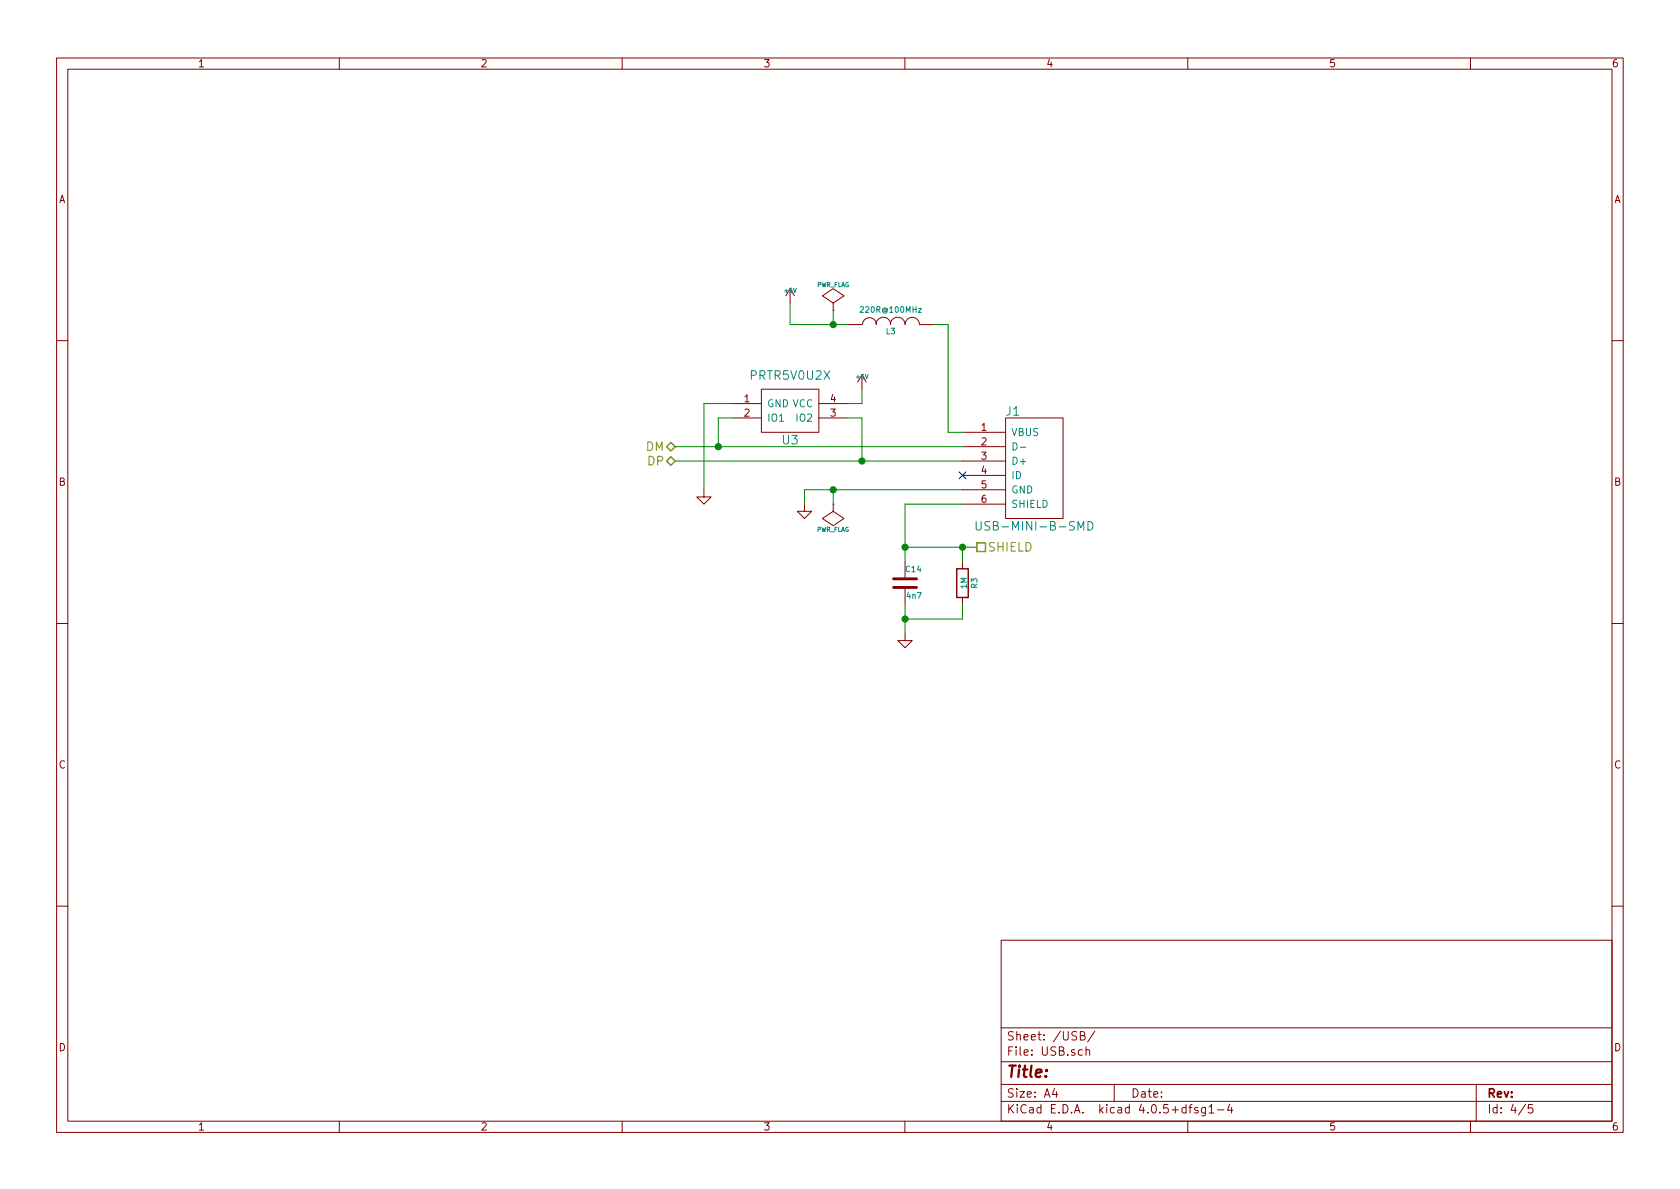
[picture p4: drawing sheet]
EESchema Schematic File Version 2
LIBS:quad-serial-rescue
LIBS:power
LIBS:device
LIBS:transistors
LIBS:conn
LIBS:linear
LIBS:regul
LIBS:74xx
LIBS:cmos4000
LIBS:adc-dac
LIBS:memory
LIBS:xilinx
LIBS:microcontrollers
LIBS:dsp
LIBS:microchip
LIBS:analog_switches
LIBS:motorola
LIBS:texas
LIBS:intel
LIBS:audio
LIBS:interface
LIBS:digital-audio
LIBS:philips
LIBS:display
LIBS:cypress
LIBS:siliconi
LIBS:opto
LIBS:atmel
LIBS:contrib
LIBS:valves
LIBS:FTDI
LIBS:esd_protection
LIBS:usb-connectors
LIBS:quad-serial-cache
EELAYER 25 0
EELAYER END
$Descr A4 11693 8268
encoding utf-8
Sheet 4 5
Title ""
Date ""
Rev ""
Comp ""
Comment1 ""
Comment2 ""
Comment3 ""
Comment4 ""
$EndDescr
$Comp
L C C14
U 1 1
P 6300 4050
AR Path="/56DC42B3" Ref="C14"  Part="1" 
AR Path="/56DC31A0/56DC42B3" Ref="C14"  Part="1" 
F 0 "C14" H 6300 4150 40  0000 L CNN
F 1 "4n7" H 6306 3965 40  0000 L CNN
F 2 "Capacitors_SMD:C_0603_HandSoldering" H 6338 3900 30  0001 C CNN
F 3 "" H 6300 4050 60  0000 C CNN
	1    6300 4050
	1    0    0    -1  
$EndComp
$Comp
L R R3
U 1 1
P 6700 4050
F 0 "R3" V 6780 4050 40  0000 C CNN
F 1 "1M" V 6707 4051 40  0000 C CNN
F 2 "Resistors_SMD:R_0603_HandSoldering" V 6630 4050 30  0001 C CNN
F 3 "" H 6700 4050 30  0000 C CNN
	1    6700 4050
	1    0    0    -1  
$EndComp
$Comp
L GND #PWR038
U 1 1
P 6300 4400
F 0 "#PWR038" H 6300 4400 30  0001 C CNN
F 1 "GND" H 6300 4330 30  0001 C CNN
F 2 "" H 6300 4400 60  0000 C CNN
F 3 "" H 6300 4400 60  0000 C CNN
	1    6300 4400
	1    0    0    -1  
$EndComp
Wire Wire Line
	6700 3800 6700 3900
Wire Wire Line
	6300 3800 6800 3800
Wire Wire Line
	6300 4200 6300 4400
Wire Wire Line
	6700 4300 6300 4300
Wire Wire Line
	6700 4200 6700 4300
Connection ~ 6300 4300
$Comp
L PRTR5V0U2X U3
U 1 1
P 5500 2850
F 0 "U3" H 5500 2650 60  0000 C CNN
F 1 "PRTR5V0U2X" H 5500 3100 60  0000 C CNN
F 2 "TO_SOT_Packages_SMD:SOT-143" H 5500 2750 60  0001 C CNN
F 3 "" H 5500 2750 60  0000 C CNN
	1    5500 2850
	1    0    0    -1  
$EndComp
Wire Wire Line
	4700 3200 6700 3200
Wire Wire Line
	5900 2900 6000 2900
Wire Wire Line
	6000 2900 6000 3200
Connection ~ 6000 3200
Wire Wire Line
	5100 2900 5000 2900
Wire Wire Line
	5900 2800 6000 2800
Text HLabel 4700 3100 0    60   BiDi ~ 0
DM
Text HLabel 4700 3200 0    60   BiDi ~ 0
DP
Connection ~ 6700 3800
Text HLabel 6800 3800 2    60   UnSpc ~ 0
SHIELD
$Comp
L PWR_FLAG #FLG039
U 1 1
P 5800 2150
F 0 "#FLG039" H 5800 2245 30  0001 C CNN
F 1 "PWR_FLAG" H 5800 2330 30  0000 C CNN
F 2 "" H 5800 2150 60  0000 C CNN
F 3 "" H 5800 2150 60  0000 C CNN
	1    5800 2150
	1    0    0    -1  
$EndComp
$Comp
L PWR_FLAG #FLG040
U 1 1
P 5800 3500
F 0 "#FLG040" H 5800 3595 30  0001 C CNN
F 1 "PWR_FLAG" H 5800 3680 30  0000 C CNN
F 2 "" H 5800 3500 60  0000 C CNN
F 3 "" H 5800 3500 60  0000 C CNN
	1    5800 3500
	-1   0    0    1   
$EndComp
Wire Wire Line
	5600 3400 6700 3400
Wire Wire Line
	5800 3400 5800 3500
Connection ~ 5800 3400
$Comp
L USB-MINI-B-SMD J1
U 1 1
P 7350 3250
F 0 "J1" H 7050 3650 60  0000 C CNN
F 1 "USB-MINI-B-SMD" H 7200 2850 60  0000 C CNN
F 2 "usb-connectors:USB-MICRO-B-SMD" H 7350 3250 60  0001 C CNN
F 3 "" H 7350 3250 60  0000 C CNN
	1    7350 3250
	1    0    0    -1  
$EndComp
Wire Wire Line
	4700 3100 6700 3100
Connection ~ 5000 3100
Wire Wire Line
	5000 2900 5000 3100
Wire Wire Line
	6300 3500 6300 3900
Wire Wire Line
	6700 3500 6300 3500
Connection ~ 6300 3800
NoConn ~ 6700 3300
$Comp
L GND #PWR041
U 1 1
P 5600 3500
F 0 "#PWR041" H 5600 3500 30  0001 C CNN
F 1 "GND" H 5600 3430 30  0001 C CNN
F 2 "" H 5600 3500 60  0000 C CNN
F 3 "" H 5600 3500 60  0000 C CNN
	1    5600 3500
	1    0    0    -1  
$EndComp
Wire Wire Line
	5600 3400 5600 3500
$Comp
L INDUCTOR L3
U 1 1
P 6200 2250
F 0 "L3" V 6150 2250 40  0000 C CNN
F 1 "220R@100MHz" V 6300 2250 40  0000 C CNN
F 2 "Resistors_SMD:R_0603_HandSoldering" H 6200 2250 60  0001 C CNN
F 3 "" H 6200 2250 60  0000 C CNN
	1    6200 2250
	0    -1   -1   0   
$EndComp
Wire Wire Line
	6700 3000 6600 3000
Wire Wire Line
	6600 3000 6600 2250
Wire Wire Line
	6600 2250 6500 2250
Wire Wire Line
	5800 2250 5800 2150
Connection ~ 5800 2250
Wire Wire Line
	5500 2250 5900 2250
Wire Wire Line
	5500 2250 5500 2100
$Comp
L +5V #PWR042
U 1 1
P 5500 2100
F 0 "#PWR042" H 5500 2190 20  0001 C CNN
F 1 "+5V" H 5500 2190 30  0000 C CNN
F 2 "" H 5500 2100 60  0000 C CNN
F 3 "" H 5500 2100 60  0000 C CNN
	1    5500 2100
	1    0    0    -1  
$EndComp
$Comp
L +5V #PWR043
U 1 1
P 6000 2700
F 0 "#PWR043" H 6000 2790 20  0001 C CNN
F 1 "+5V" H 6000 2790 30  0000 C CNN
F 2 "" H 6000 2700 60  0000 C CNN
F 3 "" H 6000 2700 60  0000 C CNN
	1    6000 2700
	1    0    0    -1  
$EndComp
Wire Wire Line
	6000 2800 6000 2700
Wire Wire Line
	5100 2800 4900 2800
Wire Wire Line
	4900 2800 4900 3400
$Comp
L GND #PWR044
U 1 1
P 4900 3400
F 0 "#PWR044" H 4900 3400 30  0001 C CNN
F 1 "GND" H 4900 3330 30  0001 C CNN
F 2 "" H 4900 3400 60  0000 C CNN
F 3 "" H 4900 3400 60  0000 C CNN
	1    4900 3400
	1    0    0    -1  
$EndComp
$EndSCHEMATC
